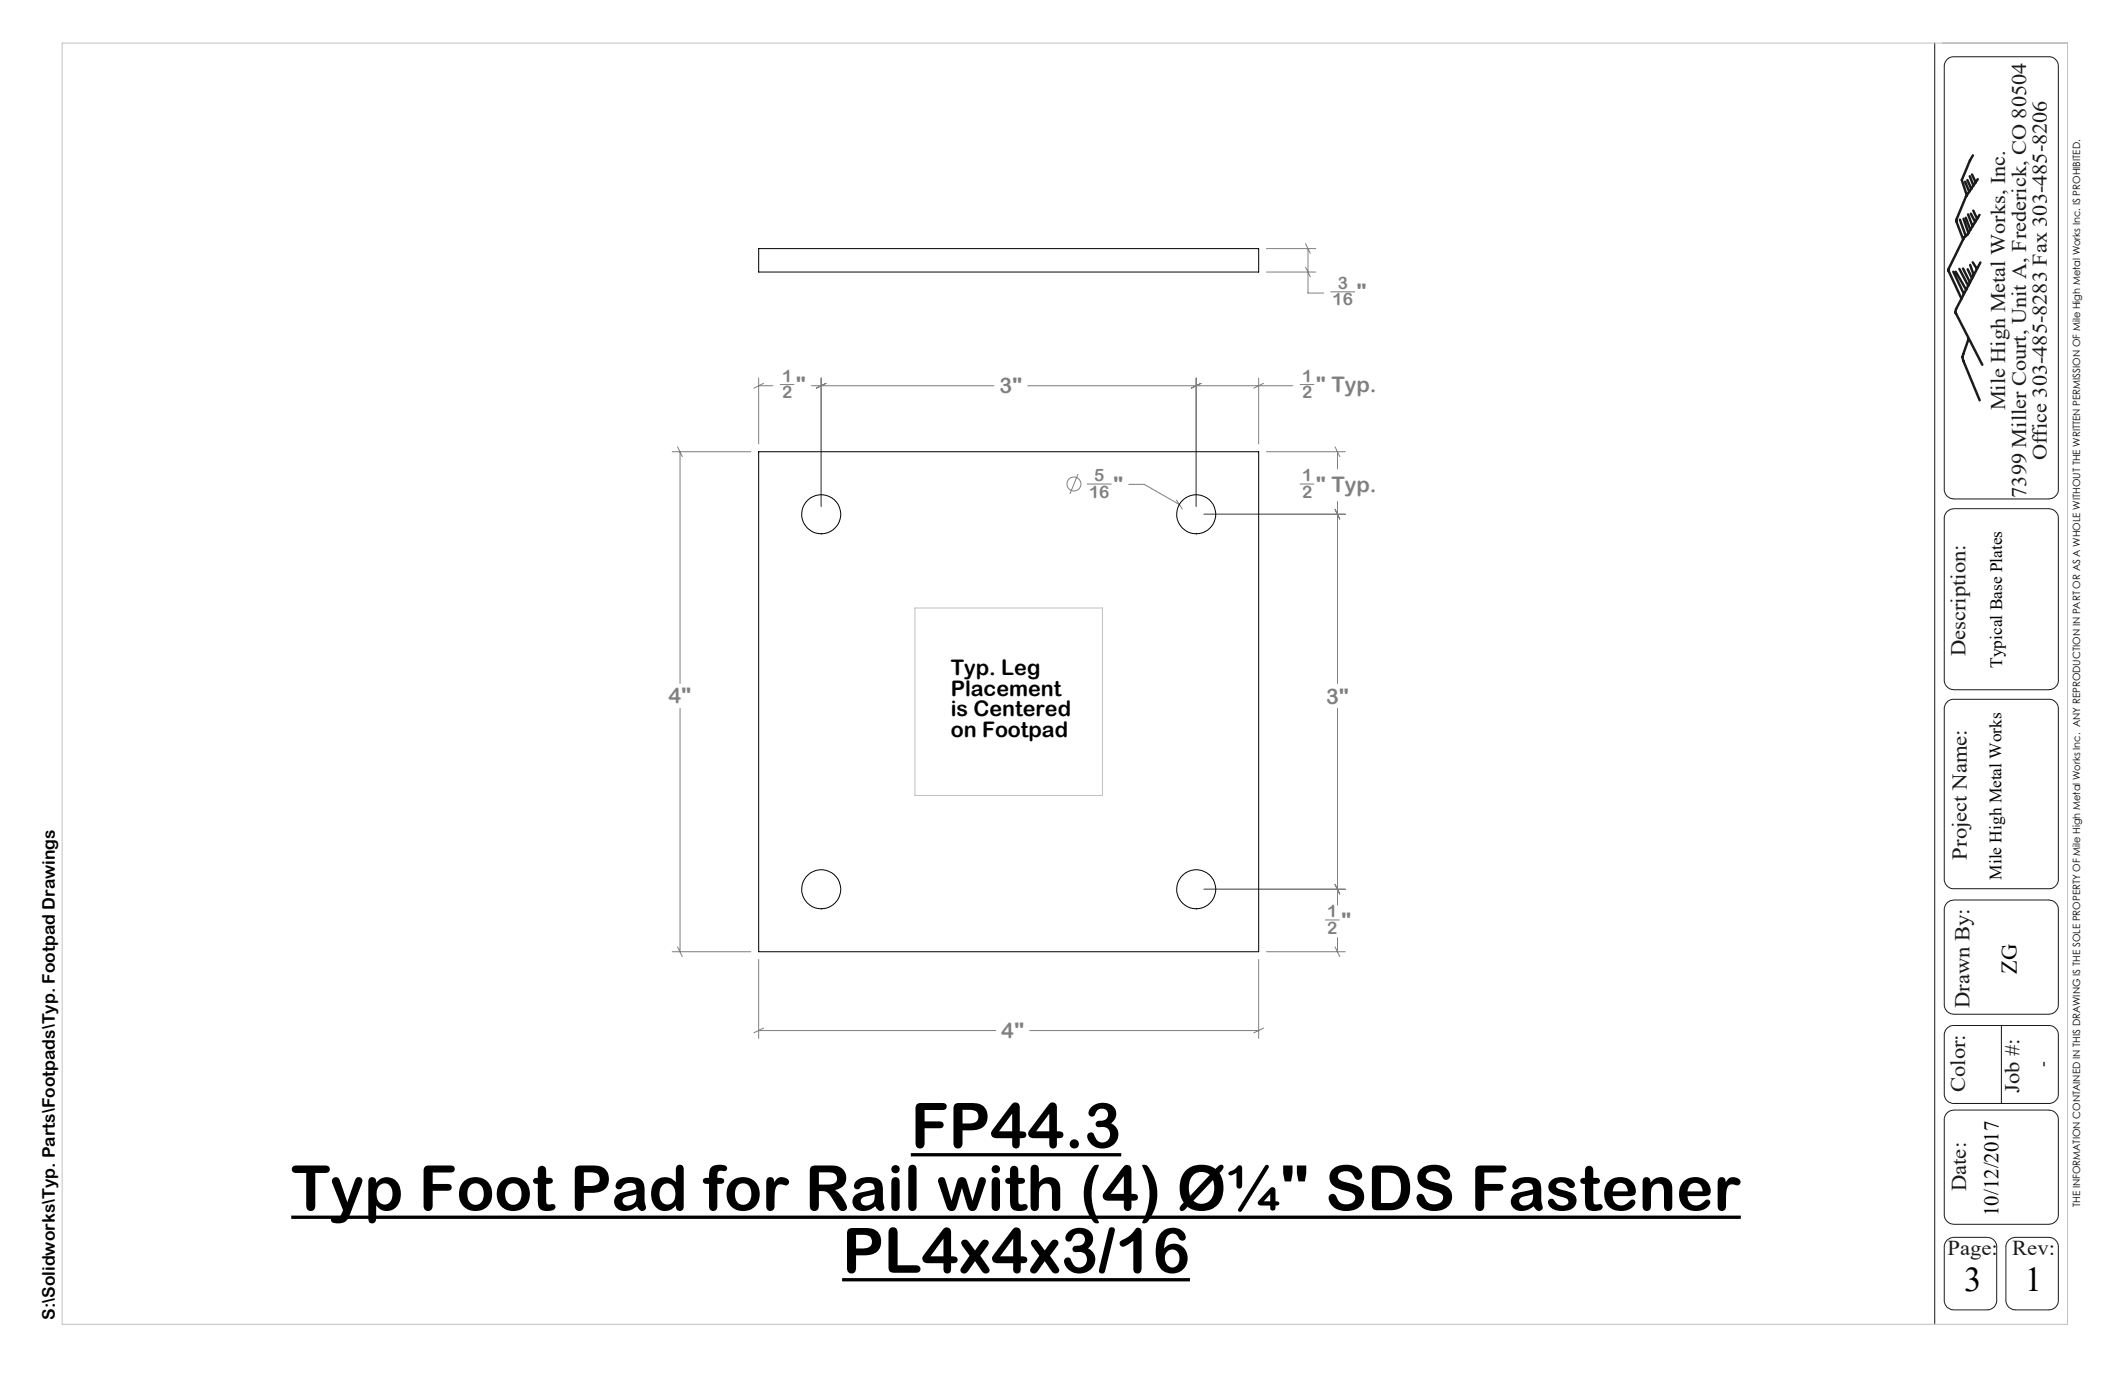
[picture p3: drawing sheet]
<svg xmlns="http://www.w3.org/2000/svg" width="432mm" height="279mm" viewBox="0 0 432 279" stroke-linecap="round" stroke-linejoin="round" font-family="sans-serif">
<g fill="none" stroke="#808080" stroke-width=".2">
<path d="M257.4 55.3h10M257.4 50.5h10M265.3 54.3l.9 1.9M265.3 49.5l.9 2M265.8 50.5v9h3.2M270.4 59.3h4.9M154.2 76.8v13.4M154.2 78.4h2.9M155.2 77.9l-2 1M158.5 78.1h2.8M164.9 78.4h37.1M166.9 76.8v26.1"/>
<path d="M167.9 77.9l-2 1M208.8 78.4h53.9M243.1 76.8v26.1M244.1 77.9l-2 1M255.8 76.8v13.4M256.8 77.9l-2 1M264.2 78.1h2.8M136.6 91.8h16M137.7 90.8l.9 2M138.2 91.8v47.1M219 96.3l-1.6 4.1M220.9 98.4h4.9"/>
<path d="M229.3 98.4h3.2l7.1 4.1M257.4 91.8h16M264.2 98.4h2.8M271.3 90.8l.9 2M271.8 91.8v3.5M239 101.6l1.2 1.8M244.7 104.5h28.7M271.3 103.5l.9 2M271.8 101.9v37M138.2 143.9v49.5M271.8 143.9v40M271.3 179.7l.9 2"/>
<path d="M136.6 193.4h16M137.7 192.4l.9 2M154.2 195v16M244.7 180.7h28.7M255.8 195v16M257.4 193.4h16M269.3 186.9h2.8M271.3 192.4l.9 2M271.8 190.5v2.9M154.2 209.4h48.2M155.2 208.9l-2 1M209.2 209.4h46.6"/>
<path d="M256.8 208.9l-2 1"/>
<circle cx="218.2" cy="98.3" r="1.42"/>
</g>
<path d="M185.1 234.6h42.7M59.2 247.3h294.5M171.1 260h70.7" fill="none" stroke="#000" stroke-width=".67" stroke-linecap="butt"/>
<path d="M393.1 8.7v260.3M395.7 12l.5-.3 .6-.2h19.5a1.92 1.92 0 0 1 2 2v85.9a1.98 1.98 0 0 1-2 2h-19.3a1.99 1.99 0 0 1-1.9-2v-85.9a1.97 1.97 0 0 1 .6-1.5zM395.7 103.9l.5-.4 .8-.1h19.3a1.99 1.99 0 0 1 2 1.9v32.7a1.99 1.99 0 0 1-2 2.2h-19.3a1.99 1.99 0 0 1-1.9-2v-32.9a1.98 1.98 0 0 1 .6-1.4zM395.6 142.7a1.8 1.8 0 0 1 1.4-.6h19.3a1.92 1.92 0 0 1 2 1.9v34.6a1.92 1.92 0 0 1-2 2h-19.3a1.92 1.92 0 0 1-1.9-2v-34.8zM395.7 183.4l.7-.4 .6-.1h19.3a1.92 1.92 0 0 1 2 1.9v19.4a1.98 1.98 0 0 1-2 1.9h-19.3a1.92 1.92 0 0 1-1.9-1.9v-19.6l.2-.7zM395.6 209a1.8 1.8 0 0 1 1.4-.6h19.3a1.92 1.92 0 0 1 2 1.9v12a1.92 1.92 0 0 1-2 1.9h-19.5a1.94 1.94 0 0 1-1.7-1.9v-12.2zM406.7 208.4v15.8M395.7 226.1l.7-.4 .6-.1h19.3a1.92 1.92 0 0 1 2 1.9v19.3a1.98 1.98 0 0 1-2 2h-19.3a1.99 1.99 0 0 1-1.9-2v-19.5l.2-.7zM395.7 251.9l.7-.4 .6-.1h6.8a1.92 1.92 0 0 1 1.9 2v11a1.94 1.94 0 0 1-1.9 1.8l-7-.1a1.87 1.87 0 0 1-1.7-1.9v-11l.2-.8zM408.2 251.9l.7-.4 .6-.1h6.8a1.92 1.92 0 0 1 2 2v10.8a1.92 1.92 0 0 1-2 2l-7-.1a1.87 1.87 0 0 1-1.7-1.9v-11l.2-.8z" fill="none" stroke="#191924" stroke-width=".2"/>
<g fill="none" stroke="#191924" stroke-width=".5">
<path d="M399.3 36.9l.9 2.1M399.8 36.6l.8 1.8M400.3 35.8l.7 1.9M400.7 35.5l.8 1.6M400.9 31.6l-.6 1-1.7 4 1.1 3.1M401.9 36.4l-2.4 3.5-2 4.7v.4l1.4 3.6M396.9 55.2l2.2 4.5M397.4 55.2l2.1 3.7M398.1 54.6l1.8 3.5M398.3 44.6l1.2 3.4M398.9 54.6l1.4 2.8M399 44.4l1 2.9"/>
<path d="M399.5 44.2l.9 2.5M399.8 54.7l.9 1.9M399.9 43.6l.9 2.4M400.3 53.8l.8 2.1M400.5 43.4l.9 1.7M400.9 53.3l.8 1.3M401 42.8l.7 1.6M402.2 43.7l-2.4 4-.7 .6-3.2 6.5 2.7 5.9M402.4 53.3l-4.9 9.5-.2 .7 5.5 10.6M400 68.9l-1.3 3.7 3.6 8.8"/>
</g>
<path d="M12.6 8.7h407.5v260.4h-407.5zM185.9 123.5h38.1v38.1h-38.1z" fill="none" stroke="#c0c0c0" stroke-width=".2"/>
<g fill="none" stroke="#000" stroke-width=".2">
<path d="M154.2 50.5h101.6v4.8h-101.6zM154.2 91.8h101.6v101.6h-101.6z"/>
<circle cx="166.9" cy="104.5" r="4"/>
<circle cx="243.1" cy="104.5" r="4"/>
<circle cx="166.9" cy="180.7" r="4"/>
<circle cx="243.1" cy="180.7" r="4"/>
</g>
<g font-size="12.7">
<text x="185.1" y="233.2">FP44.3</text>
<text x="59.2" y="245.9">Typ Foot Pad for Rail with (4) Ø¼&quot; SDS Fastener</text>
<text x="171.1" y="258.6">PL4x4x3/16</text>
</g>
<g font-size="7.1">
<text x="399.1" y="262.4">3</text>
<text x="411.5" y="262.4">1</text>
</g>
<text font-size="4.6" x="409.8" y="197.9" transform="rotate(-90 409.8 197.9)">ZG</text>
<g font-size="4.4" fill="#808080">
<text x="275.7" y="60.8">&quot;</text>
<text x="161.7" y="79.7">&quot;</text>
<text x="203.1" y="79.9">3&quot;</text>
<text x="267.4" y="79.7">&quot; Typ.</text>
<text x="226.2" y="99.9">&quot;</text>
<text x="267.4" y="99.9">&quot; Typ.</text>
<text x="135.8" y="142.9">4&quot;</text>
<text x="269.4" y="143">3&quot;</text>
<text x="272.5" y="188.5">&quot;</text>
<text x="203.5" y="210.9">4&quot;</text>
</g>
<g font-size="4.4">
<text x="193.2" y="137.2">Typ. Leg</text>
<text x="193.2" y="141.3">Placement</text>
<text x="193.2" y="145.5">is Centered</text>
<text x="193.2" y="149.7">on Footpad</text>
</g>
<g font-size="4.3" fill="#191924">
<text x="399.4" y="133.4" transform="rotate(-90 399.4 133.4)">Description:</text>
<text x="399.7" y="174.7" transform="rotate(-90 399.7 174.7)">Project Name:</text>
<text x="400.2" y="204.9" transform="rotate(-90 400.2 204.9)">Drawn By:</text>
<text x="399.3" y="221.9" transform="rotate(-90 399.3 221.9)">Color:</text>
<text x="410.4" y="222.1" transform="rotate(-90 410.4 222.1)">Job #:</text>
<text x="399.5" y="242.1" transform="rotate(-90 399.5 242.1)">Date:</text>
<text x="395.8" y="254.9">Page:</text>
<text x="408.9" y="254.9">Rev:</text>
</g>
<g font-size="4.2" fill="#191924">
<text x="407.5" y="83.4" transform="rotate(-90 407.5 83.4)">Mile High Metal Works, Inc.</text>
<text x="415.9" y="93.5" transform="rotate(-90 415.9 93.5)">Office 303-485-8283 Fax 303-485-8206</text>
<text x="411.7" y="101.1" transform="rotate(-90 411.7 101.1)">7399 Miller Court, Unit A, Frederick, CO 80504</text>
</g>
<text font-size="4.2" x="406.1" y="247.1" transform="rotate(-90 406.1 247.1)">10/12/2017</text>
<g font-size="3.5" fill="#808080">
<text x="271.8" y="58.7">3</text>
<text x="270.8" y="62.1">16</text>
<text x="158.9" y="77.6">1</text>
<text x="264.6" y="77.6">1</text>
<text x="158.9" y="80.9">2</text>
<text x="264.6" y="80.9">2</text>
<text x="221.3" y="101.1">16</text>
<text x="222.3" y="97.8">5</text>
<text x="264.6" y="97.8">1</text>
<text x="264.6" y="101.1">2</text>
<text x="269.7" y="186.4">1</text>
<text x="269.7" y="189.7">2</text>
</g>
<g font-size="3.5">
<text x="406.8" y="135.7" transform="rotate(-90 406.8 135.7)">Typical Base Plates</text>
<text x="406.7" y="178.8" transform="rotate(-90 406.7 178.8)">Mile High Metal Works</text>
<text x="416.2" y="216.9" transform="rotate(-90 416.2 216.9)">-</text>
<text x="11.1" y="268.2" transform="rotate(-90 11.1 268.2)">S:\Solidworks\Typ. Parts\Footpads\Typ. Footpad Drawings</text>
</g>
<text font-size="2" x="422.7" y="245.3" transform="rotate(-90 422.7 245.3)">THE INFORMATION CONTAINED IN THIS DRAWING IS THE SOLE PROPERTY OF Mile High Metal Works Inc. ANY REPRODUCTION IN PART OR AS A WHOLE WITHOUT THE WRITTEN PERMISSION OF Mile High Metal Works Inc. IS PROHIBITED.</text>
</svg>
